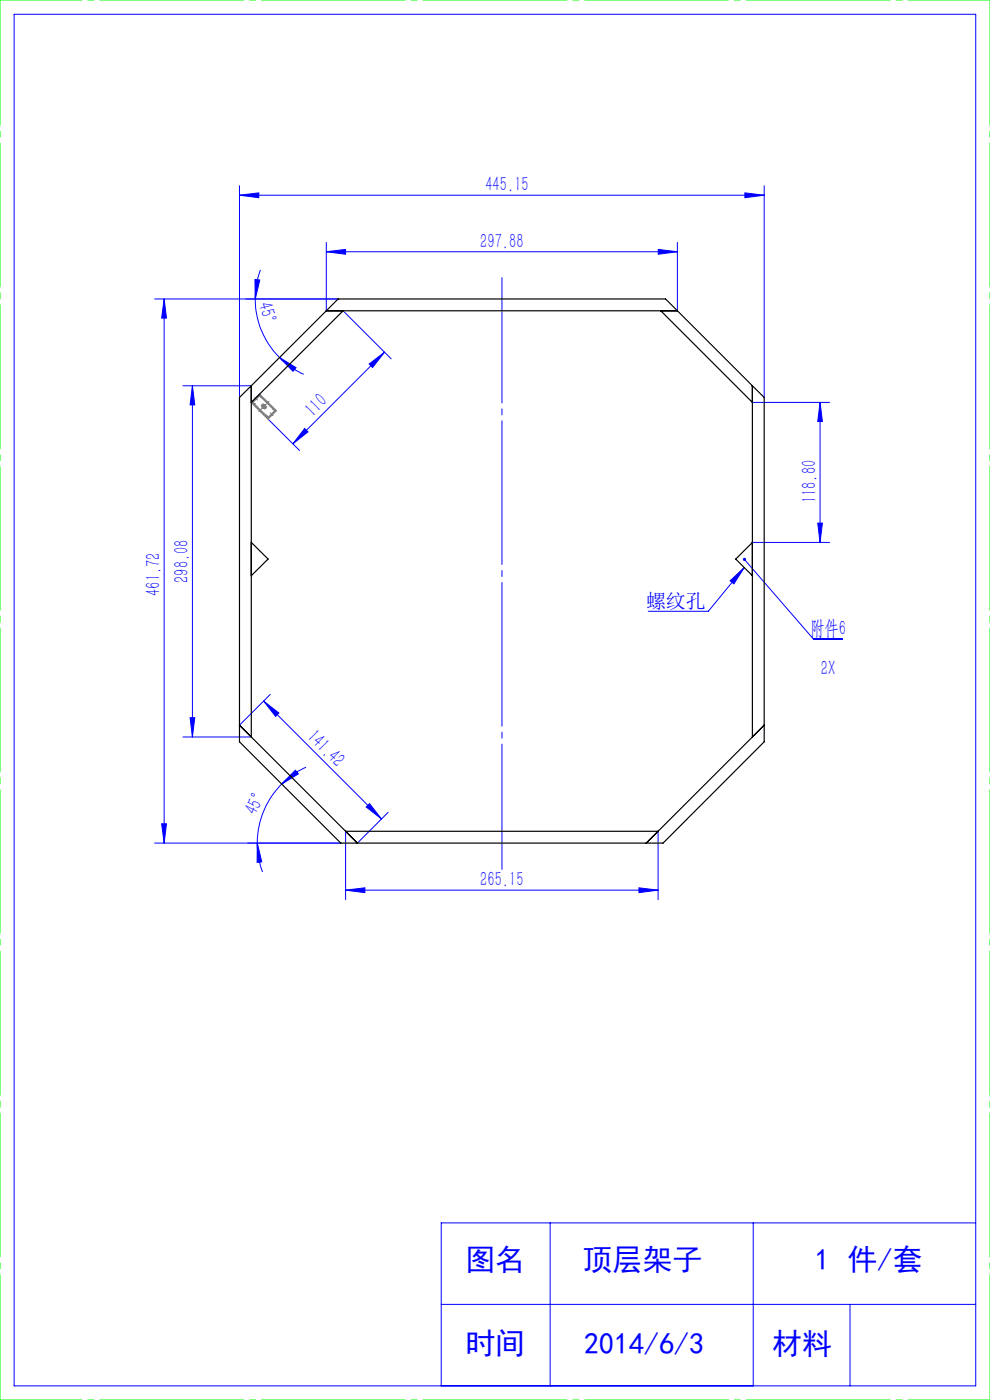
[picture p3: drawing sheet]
<svg xmlns="http://www.w3.org/2000/svg" width="210mm" height="297mm" viewBox="0 0 210 297" stroke-linecap="round" stroke-linejoin="round" font-family="sans-serif">
<g fill="none" stroke="#00f" stroke-width=".21">
<path d="M3 3h204v291h-204zM50.8 39.4v44.9M162.1 39.4v44.9M50.8 41.4l4.1-.5v1zM50.8 41.4h111.3M54.1 59.3l1 .1-.9 4zM55.2 57.3a18.4 18.4 0 0 0-1 6.1M69.2 53.4l4.1-.5v1zM69.2 51.4v14.5M69.2 53.4h74.5M139.6 52.9l4.1 .5-4.1 .5zM143.7 51.4v14.5"/>
<path d="M158 40.9l4.1 .5-4.1 .5zM32.8 63.4h38.9M34.8 63.4l.5 4.1h-1zM34.8 63.4v115.5M54.2 63.4a17.2 17.2 0 0 0 5.1 12.4M59.3 75.8l3.5 2.2-.6 .8zM59.3 75.8a17.6 17.6 0 0 0 5.1 3.6M72.8 65.9l10.2 10.2M78.3 77.2l3.3-2.5-2.6 3.3zM81.6 74.7l-19.5 19.5M38.8 81.8h14.5M40.8 81.8l.5 4.1h-1z"/>
<path d="M40.8 81.8v74.5M53.3 85.4l10.2 10.2M64.6 90.9l.7 .7-3.2 2.6zM159.6 85.4h16.4M174 85.4v29.7M174 85.4l.4 4h-.9zM157.9 118.7l14.6 16.9h6.2M159.6 115.1h16.4M173.5 111h.9l-.4 4.1zM154.9 123.2l3-2.8-2.2 3.5zM157.9 120.4l-7.7 9.3h-12.7M38.8 156.3h14.5"/>
<path d="M40.3 152.3h1l-.5 4zM55.9 148.7l3.3 2.6-.7 .7zM55.9 148.7l25 25M57.3 147.3l-6.5 6.5M32.8 178.9h39.5M34.3 174.8h1l-.5 4.1zM54.6 178.9l.9 3.9-1 .1zM54.6 178.9a16.9 16.9 0 0 0 1.1 6.1M59.8 166.3a17.9 17.9 0 0 0-5.2 12.6M62.7 163.4l.6 .8-3.5 2.1zM64.9 162.8a17.1 17.1 0 0 0-5.1 3.5M73.3 176.4v14.4"/>
<path d="M77.7 171.2l.7-.7 2.5 3.2zM82.3 172.3l-6.5 6.6M139.6 176.4v14.4M73.3 188.8l4.1-.5v1.1zM73.3 188.8h66.3M135.5 188.3l4.1 .5-4.1 .6zM116.7 259.4v34.6M159.8 259.4v34.6M207 259.4h-113.4v34.6M93.6 276.7h113.4M180.3 276.7v17.3"/>
</g>
<path d="M55.5 86.3h1M55.6 85.9l.7 .7M56 85.8v.9M56.3 85.9l-.7 .7" fill="none" stroke="#808080" stroke-width=".21"/>
<path d="M0 0h210M0 297h210" fill="none" stroke="#0f0" stroke-width=".21" stroke-dasharray="30.5 1.3 1.3 1.3" stroke-dashoffset="13.1"/>
<path d="M210 0v297M0 297v-297" fill="none" stroke="#0f0" stroke-width=".21" stroke-dasharray="30.5 1.3 1.3 1.3" stroke-dashoffset="3.9"/>
<path d="M106.5 58.9v125.5" fill="none" stroke="#00f" stroke-width=".21" stroke-dasharray="30.5 1.3 1.3 1.3" stroke-dashoffset="3.9"/>
<path d="M56.9 88.9l-1.8-5.3M58.6 87.1l-5.3-1.8" fill="none" stroke="#808080" stroke-width=".21" stroke-dasharray="30.5 1.3 1.3 1.3" stroke-dashoffset="29.6"/>
<path d="M53.3 85.4l1.8-1.8 3.5 3.5-1.7 1.8zM53.7 85.4l1.4-1.4 3.2 3.1-1.4 1.4z" fill="none" stroke="#808080" stroke-width=".25"/>
<path d="M54.9 87.3l2.2-2.1" fill="none" stroke="#808080" stroke-width=".21" stroke-dasharray="30.5 1.3 1.3 1.3"/>
<path d="M57.9 88.1l-3.9-3.8" fill="none" stroke="#808080" stroke-width=".21" stroke-dasharray="30.5 1.3 1.3 1.3" stroke-dashoffset="29.7"/>
<g fill="#00f">
<path d="M154.9 123.2l3-2.8-2.2 3.5z"/>
<path d="M157.7 118.4a.34 .34 0 0 1 .5 .2 .34 .34 0 0 1-.4 .4 .34 .34 0 0 1-.2-.5l.3 .2z"/>
<path d="M73.3 188.8l4.1-.5v1.1zM135.5 188.3l4.1 .5-4.1 .6z"/>
<path d="M50.8 41.4l4.1-.5v1zM158 40.9l4.1 .5-4.1 .5z"/>
<path d="M139.6 52.9l4.1 .5-4.1 .5zM69.2 53.4l4.1-.5v1z"/>
<path d="M78.3 77.2l3.3-2.5-2.6 3.3zM64.6 90.9l.7 .7-3.2 2.6z"/>
<path d="M62.7 163.4l.6 .8-3.5 2.1zM54.6 178.9l.9 3.9-1 .1z"/>
<path d="M173.5 111h.9l-.4 4.1zM174 85.4l.4 4h-.9z"/>
<path d="M34.8 63.4l.5 4.1h-1zM34.3 174.8h1l-.5 4.1zM40.8 81.8l.5 4.1h-1zM40.3 152.3h1l-.5 4z"/>
<path d="M54.1 59.3l1 .1-.9 4zM59.3 75.8l3.5 2.2-.6 .8z"/>
<path d="M55.9 148.7l3.3 2.6-.7 .7zM77.7 171.2l.7-.7 2.5 3.2z"/>
</g>
<path d="M69.2 65.9h74.5M72.8 65.9l-19.5 19.5M140.2 65.9l19.4 19.5M53.3 81.8l-2.5 2.5v73.1l21.5 21.5h68.4l21.4-21.5v-73.1l-2.5-2.5M53.3 81.8v74.5M53.3 81.8l18.4-18.4h69.5l18.4 18.4M159.6 81.8v74.5M53.3 115.1l3.6 3.5-3.6 3.5M159.6 115.1l-3.5 3.5 3.5 3.5M50.8 153.8l25 25.1-2.5-2.5h66.3M162.1 153.8l-25 25.1" fill="none" stroke="#000" stroke-width=".25"/>
<g font-size="6.3" fill="#00f">
<text x="98.7" y="269.5">图名</text>
<text x="123.6" y="269.5">顶层架子</text>
<text x="172.8" y="269.5">1 件/套</text>
<text x="98.7" y="287.3">时间</text>
<text x="123.9" y="287.3">2014/6/3</text>
<text x="163.8" y="287.3">材料</text>
</g>
<g font-size="4.4" fill="#00f">
<text x="103" y="40.5">445.15</text>
<text x="101.9" y="52.5">297.88</text>
<text x="54.8" y="64.5" transform="rotate(76 54.8 64.5)">45°</text>
<text x="66.4" y="88.6" transform="rotate(-45 66.4 88.6)">110</text>
<text x="173.1" y="106.8" transform="rotate(-90 173.1 106.8)">118.80</text>
<text x="40" y="123.7" transform="rotate(-90 40 123.7)">298.08</text>
<text x="34" y="126.4" transform="rotate(-90 34 126.4)">461.72</text>
<text x="171.8" y="134.7">附件6</text>
<text x="174.1" y="143.2">2X</text>
<text x="64.9" y="156.5" transform="rotate(45 64.9 156.5)">141.42</text>
<text x="54.3" y="173.2" transform="rotate(-63 54.3 173.2)">45°</text>
<text x="101.9" y="188">265.15</text>
</g>
<text font-size="4.2" fill="#00f" x="137" y="129">螺纹孔</text>
</svg>
